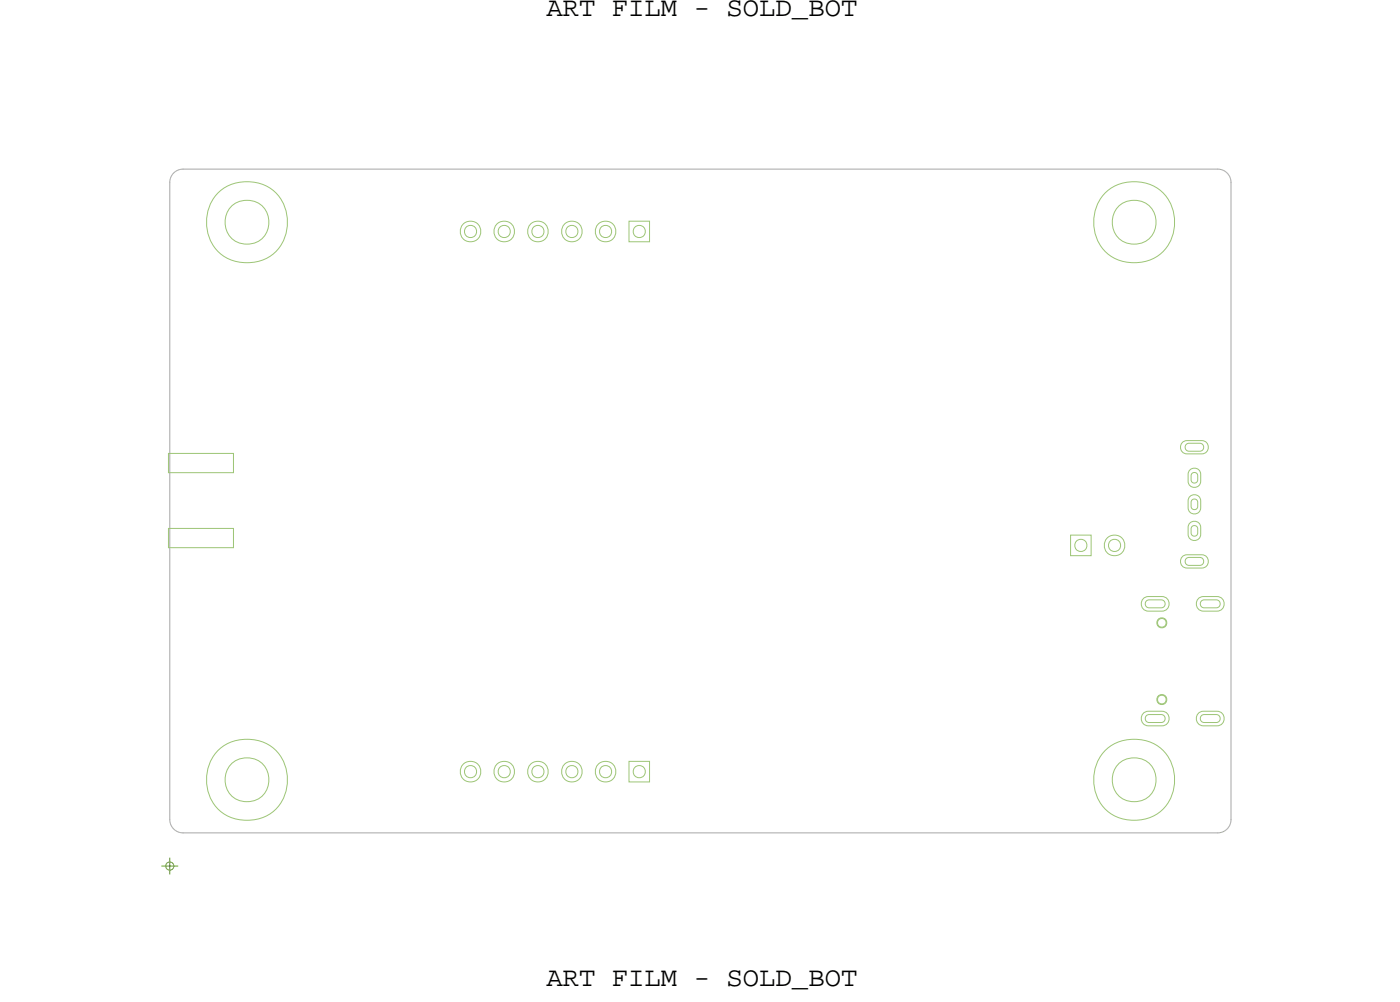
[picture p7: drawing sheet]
<svg xmlns="http://www.w3.org/2000/svg" width="106mm" height="75mm" viewBox="0 0 106 75" stroke-linecap="round" stroke-linejoin="round" font-family="sans-serif">
<!-- layer: Board Outline -->
<path d="M12.8 13.7v48zM13.8 12.7a1 1 0 0 0-1 1M13.8 12.7h78zM91.8 12.7a1 1 0 0 1 1 1M92.8 13.7v48zM12.8 61.7a1 1 0 0 0 1 1M13.8 62.7h78zM92.8 61.7a1 1 0 0 1-1 1" fill="none" stroke="#acacac" stroke-width=".08"/>
<!-- layer: Nets -->
<g fill="none" stroke="#9dc576" stroke-width=".08">
<path d="M47.4 16.7h1.6v1.5h-1.6zM12.7 34.2h4.9v1.4h-4.9zM12.7 39.8h4.9v1.5h-4.9zM89.2 33.3l.3-.1h1.1l.3 .1 .2 .2v.3l-.2 .3-.3 .1h-1.1l-.3-.1-.2-.3v-.3zM89.4 33.5l.2-.1h.8l.3 .1v.2v.2l-.3 .1h-.8l-.2-.1-.1-.2zM89.7 39.4l.2-.1h.3a.86 .86 0 0 1 0 1.4h-.3a.94 .94 0 0 1-.2-1.3zM89.7 37.4l.2-.1h.3a.86 .86 0 0 1 0 1.4h-.3a.94 .94 0 0 1-.2-1.3zM89.7 35.4l.2-.1h.3a.86 .86 0 0 1 0 1.4h-.3a.94 .94 0 0 1-.2-1.3zM89.9 39.7l.1-.1 .2 .1 .1 .1-.1 .5-.2 .1-.1-.1-.1-.5zM89.9 37.7l.1-.1 .2 .1 .1 .1-.1 .5-.2 .1-.1-.1-.1-.5zM89.9 35.7l.1-.1 .2 .1 .1 .1-.1 .5-.2 .1-.1-.1-.1-.5zM47.4 57.4h1.6v1.5h-1.6z"/>
<path d="M80.7 40.3h1.6v1.6h-1.6zM86.2 45.1l.4-.2h1l.3 .2 .2 .2v.3l-.2 .3-.3 .1h-1l-.4-.1-.1-.3v-.3zM86.2 53.7l.4-.1h1l.3 .1 .2 .3v.3l-.2 .3-.3 .1h-1l-.4-.1-.1-.3v-.3zM86.4 45.3l.2-.1h.9l.3 .1v.2v.2l-.3 .1h-.9l-.2-.1-.1-.2zM86.4 53.9l.2-.1h.9l.3 .1v.2v.2l-.3 .1h-.9l-.2-.1-.1-.2zM87.3 46.7l.3-.2 .3 .2 .1 .2-.1 .3-.3 .1-.3-.1-.1-.3zM87.3 52.4l.3-.1 .3 .1 .1 .3-.1 .3-.3 .1-.3-.1-.1-.3zM87.3 46.7l.3-.1 .2 .1 .1 .2-.1 .2-.2 .1-.3-.1v-.2zM87.3 52.5l.3-.1 .2 .1 .1 .2-.1 .2-.2 .1-.3-.1v-.2zM89.2 41.9l.3-.1h1.1l.3 .1 .2 .2v.3l-.2 .3-.3 .1h-1.1l-.3-.1-.2-.3v-.3zM89.4 42.1l.2-.1h.8l.3 .1v.2v.2l-.3 .1h-.8l-.2-.1-.1-.2zM90.4 45.1l.3-.2h1l.4 .2 .2 .2v.3l-.2 .3-.4 .1h-1l-.3-.1-.2-.3v-.3z"/>
<path d="M90.4 53.7l.3-.1h1l.4 .1 .2 .3v.3l-.2 .3-.4 .1h-1l-.3-.1-.2-.3v-.3zM90.6 45.3l.2-.1h.9l.2 .1 .1 .2-.1 .2-.2 .1h-.9l-.2-.1-.1-.2zM90.6 53.9l.2-.1h.9l.2 .1 .1 .2-.1 .2-.2 .1h-.9l-.2-.1-.1-.2z"/>
<circle cx="18.6" cy="16.8" r="1.66"/>
<circle cx="18.6" cy="16.8" r="3.1"/>
<circle cx="35.5" cy="17.4" r=".46"/>
<circle cx="35.5" cy="17.4" r=".78"/>
<circle cx="38" cy="17.4" r=".46"/>
<circle cx="38" cy="17.4" r=".78"/>
<circle cx="40.5" cy="17.4" r=".46"/>
<circle cx="40.6" cy="17.4" r=".78"/>
<circle cx="43.1" cy="17.4" r=".46"/>
<circle cx="43.1" cy="17.4" r=".78"/>
<circle cx="45.6" cy="17.4" r=".46"/>
<circle cx="45.7" cy="17.4" r=".78"/>
<circle cx="48.2" cy="17.4" r=".46"/>
<circle cx="85.5" cy="16.8" r="3.1"/>
<circle cx="85.5" cy="16.8" r="1.66"/>
<circle cx="18.6" cy="58.8" r="3.1"/>
<circle cx="18.6" cy="58.8" r="1.66"/>
<circle cx="35.5" cy="58.1" r=".46"/>
<circle cx="35.5" cy="58.1" r=".78"/>
<circle cx="38" cy="58.1" r=".46"/>
<circle cx="38" cy="58.1" r=".78"/>
<circle cx="40.5" cy="58.1" r=".46"/>
<circle cx="40.6" cy="58.1" r=".78"/>
<circle cx="43.1" cy="58.1" r=".46"/>
<circle cx="43.1" cy="58.1" r=".78"/>
<circle cx="45.6" cy="58.1" r=".46"/>
<circle cx="45.7" cy="58.1" r=".78"/>
<circle cx="48.2" cy="58.1" r=".46"/>
<circle cx="81.5" cy="41.1" r=".46"/>
<circle cx="84" cy="41.1" r=".46"/>
<circle cx="84" cy="41.1" r=".78"/>
<circle cx="85.5" cy="58.8" r="3.1"/>
<circle cx="85.5" cy="58.8" r="1.66"/>
</g>
<!-- layer: Drawing Origin -->
<path d="M12.2 65.2h1.2M12.6 65l.2-.1 .2 .1 .1 .2-.1 .2-.2 .1-.2-.1-.1-.2zM12.8 64.6v1.3" fill="none" stroke="#638b3a" stroke-width=".08"/>
<g font-size="2.1">
<text x="41.2" y="1.2">ART FILM - SOLD_BOT</text>
<text x="41.2" y="74.3">ART FILM - SOLD_BOT</text>
</g>
</svg>
